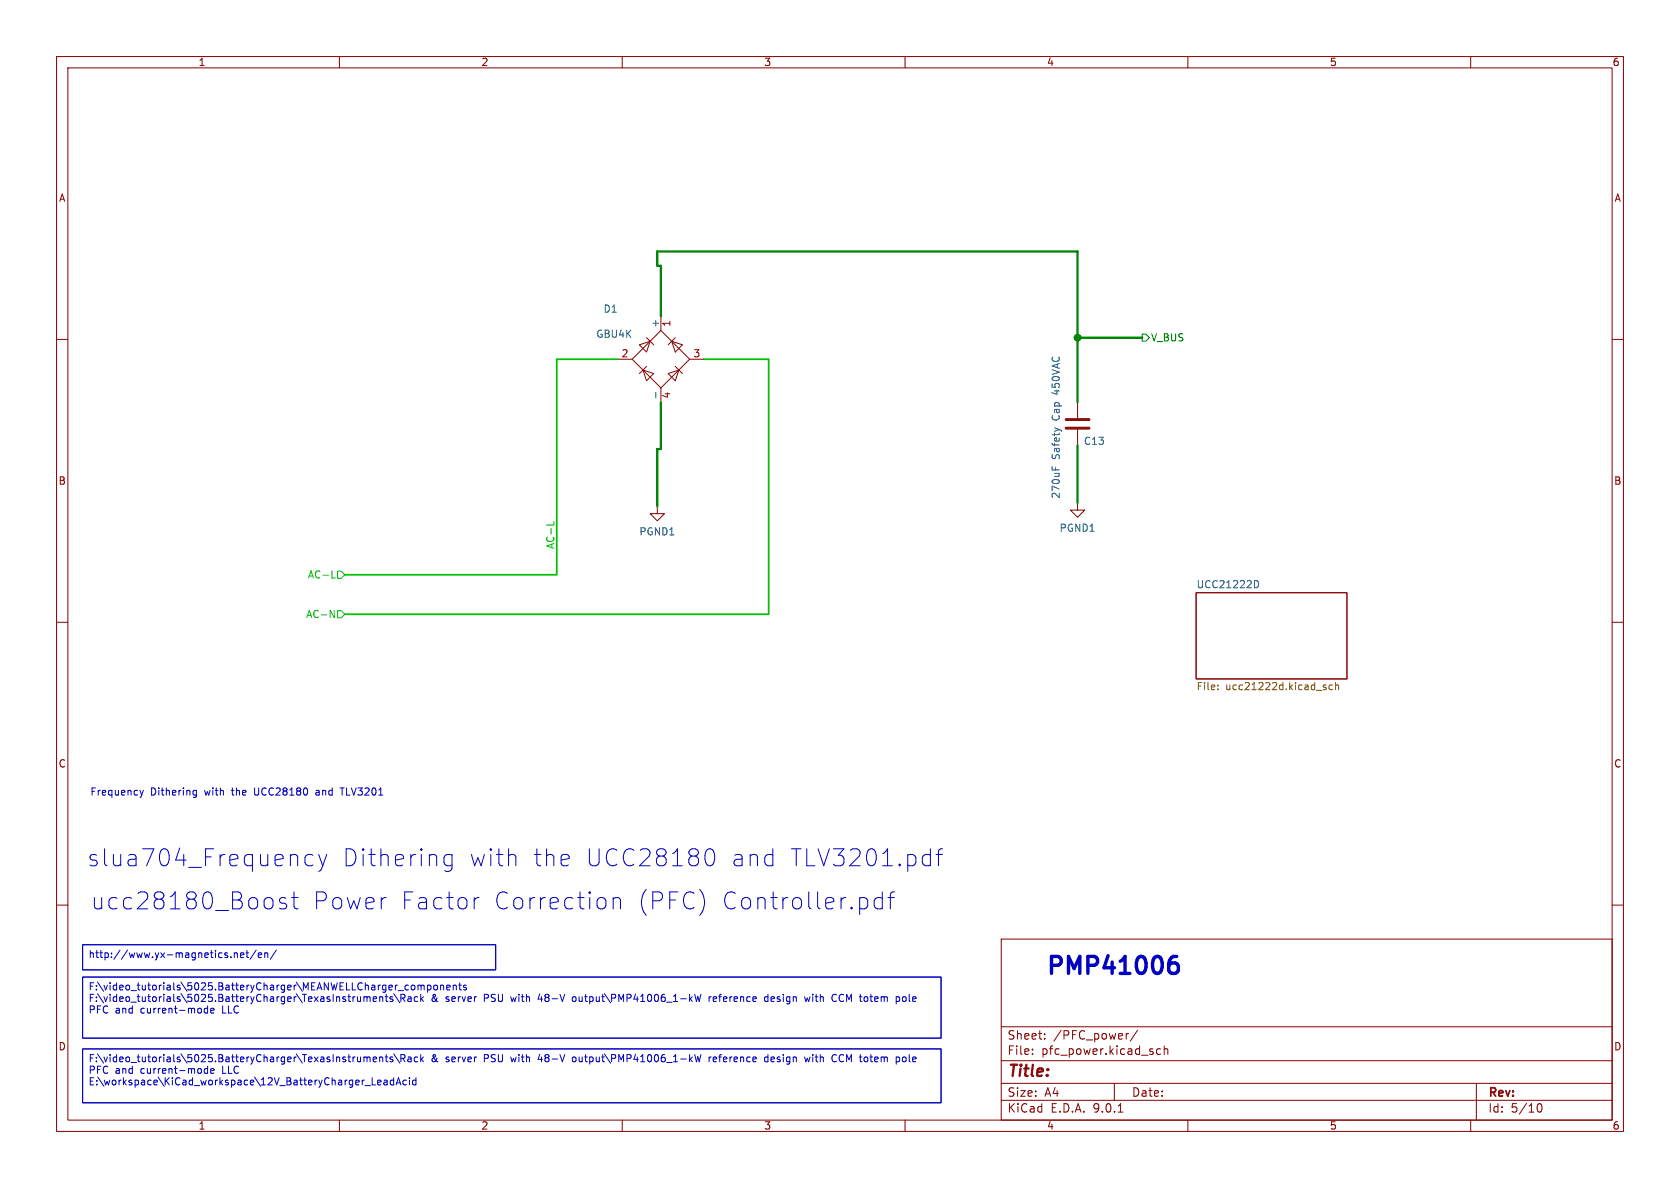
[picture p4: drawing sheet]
<svg xmlns="http://www.w3.org/2000/svg" width="297mm" height="210mm" viewBox="0 0 297 210" stroke-linecap="round" stroke-linejoin="round" font-family="sans-serif">
<g fill="none" stroke="#840000" stroke-width=".18">
<path d="M10 10h277v190h-277zM12 12h273v186h-273zM60 10v2M110 10v2M160 10v2M210 10v2M260 10v2M114.3 59.7l1.3 1.3M116.8 55.9v2.5M119.4 59.7l-1.3 1.3M10 60h2M109.2 63.5h2.6"/>
<path d="M111.8 63.5l5-5.1 5.1 5.1-5.1 5.1zM113 61l1.9-.7-.6 1.9zM113.7 65.4l1.9 .6-1.3 1.3zM114.3 64.8l-1.3 1.2M116.8 68.6v2.5M118.1 66l1.9-.6-.6 1.9zM118.7 60.3l1.9 .7-1.2 1.2zM119.4 64.8l1.2 1.2M121.9 63.5h2.6M190.5 71.1v2.8M190.5 75.9v2.8M285 60h2"/>
<path d="M116.2 89.5v1.3h1.3l-1.3 1.3-1.3-1.3h1.3M190.5 88.9v1.3h1.3l-1.3 1.2-1.3-1.2h1.3M10 110h2M211.5 104.8h26.6v15.2h-26.6zM285 110h2M10 160h2M177 166h108v32h-108zM285 160h2M60 198v2M110 198v2M160 198v2M177 194.5h108"/>
<path d="M177 191.5h108M177 187.5h108M177 181.5h108M182.5 186.3v.1M182.5 185.5v.1M184.7 183.6v.1M184.7 182.8v.1M197 191.5v3M197.7 196.6h.8M199.5 182.7l-.3 .1M201.1 182.1l-1.3 2M205.2 185.5l-.5-.1-.2 .3v.4l.1 .2h.6"/>
<path d="M205.8 185.5l.2-.1 .4 .1 .1 .9M205.8 184.9v1.5M210 198v2M260 198v2M261 191.5v6.5M271.7 195.7l.2-.5 .2-.1a.81 .81 0 0 1 .6 .6 .81 .81 0 0 1-.3 .8h-.4l-.3-.5"/>
</g>
<path d="M115.9 69.4v.9M186 82.5v.6M186.6 82.7v.4M221.8 102.6a.64 .64 0 0 1 .7 .7 .64 .64 0 0 1-.7 .6" fill="none" stroke="#006464" stroke-width=".18"/>
<path d="M215.3 121.8v.1M215.3 121.1v.2M234.1 121.5l.3 .1 .1 .1-.2 .2h-.2M234.1 121.1h.3M235.6 121.1h-.4l-.2 .2 .1 .6h.5M236.1 121.2l.2-.1h.3l.1 .8M236.1 120.7v1.2" fill="none" stroke="#725600" stroke-width=".18"/>
<path d="M188.5 74.2h4M188.5 75.7h4" fill="none" stroke="#840000" stroke-width=".51"/>
<path d="M97.9 92.2v.6M58.4 107.9l.7 1.3v-1.3M58.7 102.2h.6M59.7 101h.6l.7 .6-.7 .6h-.6zM59.7 108h.6l.7 .6-.7 .6h-.6z" fill="none" stroke="#00c200" stroke-width=".18"/>
<path d="M201.9 59.1h.7l.6 .6-.6 .6h-.7z" fill="none" stroke="#008400" stroke-width=".18"/>
<path d="M109.2 63.5h-10.8v38.1h-37.4M124.5 63.5h11.4v45.1h-74.9" fill="none" stroke="#00c200" stroke-width=".3"/>
<path d="M116.8 55.9v-8.9h-.6v-2.5h74.3v26.6M190.5 59.7h11.4M116.8 71.1v8.3h-.6v10.1M190.5 78.7v10.2" fill="none" stroke="#008400" stroke-width=".41"/>
<g fill="none" stroke="#0000c2" stroke-width=".18">
<path d="M24.7 139.7l.3 .9M25.3 139.7l-.3 .9M34.7 139.7v1l-.2 .3-.3-.1M34.7 139.8l-.3-.1-.2 .1M56 139.7l-.1 .1M60.1 139.3h.7M60.5 139.3v1.3M25 140.6l-.3 .4M34.2 140.4l.2 .2 .3-.1M50.5 158.8l-.7-.1-.3 .1-.1 .3 .1 .4 1 .3 .2 .3-.2 .4-.2 .2h-.6l-.3-.2M51.5 158.7h1.2M52 157.7v2.5l.1 .3 .6 .2"/>
<path d="M55.3 151.2l-.2-.2h-.6l-.4 .3-.2 .3v.9l.3 .4 .3 .1h.6l.2-.1M56 140.1l-.2 .2 .2 .3M56.3 151l.8 2M57.1 153l-.3 .8-.5 .2M57.8 151l-.7 2M79.9 151.2l-.3-.2h-.5l-.5 .3-.1 .3v.9l.3 .4 .3 .1h.5l.3-.1M79.9 151v2.5a.81 .81 0 0 1-1.3 .4M83.8 158.7v2M84.7 158.7a.77 .77 0 0 0-.9 .5M91.1 151.2l.1 .3v1.5M108.4 159a.75 .75 0 0 1 1.3 .1v1.6M108.4 158.7v2"/>
<path d="M124.3 158.1a3.6 3.6 0 0 1 0 2.9M124.8 150.6a.73 .73 0 0 1 .7-.6 .73 .73 0 0 1 .7 .6 1.76 1.76 0 0 1-.6 2.4 .77 .77 0 0 1-.8-.5M136.3 151l.3 .2M136.6 150v3M136.6 152.9l-.3 .1M153.1 158.8l.3 .4v.9l-.3 .4M156 158.8l-.3-.1h-.6l-.4 .3-.2 .2v.9l.3 .4 .3 .2h.6l.3-.2M156 157.7v3M157 158.7h1.1M158.1 157.7l-.6 .1-.1 .3v2.6M163.6 151h.6l.3 .2M164.5 152.9l-.3 .1h-.6"/>
<path d="M164.5 150v3M165.5 151h1.1M166.6 150l-.5 .2-.2 .3v2.5M14.6 172.7h151.8v10.8h-151.8zM14.6 167h73v4.5h-73zM36.2 178.4v.6l.1 .1 .4-.1M36.7 177.8v1.3M37.2 178.4l.1 .6h.5M37.9 178.4v.1l-.7 .2M41.4 168.4v.9M41.4 168.6l.2-.2 .3 .1 .1 .8M42.5 168.9l.6-.2v-.2l-.4-.1-.2 .2 .1 .6h.5"/>
<path d="M43.5 168.4h.5M43.7 168v1.1l.3 .2M45.3 167.9l-1.1 1.7M45.7 168.9l.6-.2-.1-.2-.4-.1-.1 .2v.6h.5M46.8 168.6l.2-.2 .3 .1v.8M46.8 168.4v.9M48.9 167.9l-1.1 1.7M66 176.4v.6h.5M66.6 176.4v.1l-.6 .1M67.1 176.2v.8M67.7 176.4v.6M68.3 175.8v1.1l.3 .1"/>
<path d="M68.9 176.4l.1 .2 .5 .2-.2 .2h-.4M69.6 175.6l1.1 1.7M70.9 175.8v1.2M71.2 176.4l.4 .6M71.5 176.4h-.6M72.7 176.5l-.4 .1-.2 .1 .2 .3h.4M72.7 176.4v.6M73.3 176.3v.6l.2 .1h.3M73.9 174.3l.4-.2 .1 .2M74.4 175.8v1.2M74.4 174.3l.2-.2 .3 .1 .1 .8M74.4 174.3v.7"/>
<path d="M74.5 176.6l.4 .4M74.9 176.2l-.5 .5M75.6 174.2l.4-.1 .2 .3-.1 .5h-.5M75.6 174.1v1.3M76.7 174.3l.2-.2 .4 .2v.5l-.1 .1-.3 .1-.2-.1zM77.9 174.3l.2-.2 .3 .1v.8M77.9 174.1v.9M79 174.6l.6-.1-.1-.3-.3-.1-.2 .2v.6h.5M80.1 174.3l.2-.2 .3 .1 .1 .8M80.1 174.1v.9M81.1 174.1h.5M81.3 173.7v1.1l.3 .2"/>
<path d="M82.4 174.2l-.3-.1-.2 .2 .1 .2 .4 .1v.3h-.5M95.4 175.7l-.3 .9h.8M101.6 176.2l-.3 .1-.1 .1v.5l.4 .1M121.9 175.8v1.2M122 176.6l.4 .4M122.4 176.2l-.5 .5M122.8 175.8l.3 1.2 .3-.9 .2 .9 .3-1.2M125.4 176.2v.8M125.7 176.2l-.3 .2M135.8 176.3l-.4-.1-.2 .2 .1 .6h.5M135.8 175.8v1.2M142.2 176.2l.3 .8 .2-.6 .3 .6 .2-.8"/>
<path d="M147.3 175.8h.3l.3 .1M147.9 176.9l-.3 .1h-.3M158.8 176.2l.2 .2v.4l-.2 .2M160.1 176.3l-.3-.1-.3 .2 .1 .5 .2 .1h.3M14.6 185.4h151.8v9.5h-151.8zM36.2 189v.6l.1 .1h.4M36.7 188.5v1.2M37.2 189.1l.1 .6h.5M37.9 189.1v.1l-.7 .1M66 187.3l.6-.1-.1-.3-.3-.1-.2 .2v.6h.5M66.8 191.4l.6-.2-.1-.2-.4-.1-.1 .2v.6h.5M67.1 186.8v.9"/>
<path d="M67.1 187l.2-.2 .3 .1 .1 .8M67.9 191h.5l.1 .8M68.1 186.8h.5M68.3 186.4v1.1l.3 .2M68.5 191.2l-.5 .1-.2 .2 .2 .3 .5-.1M69.4 186.9l-.3-.1-.2 .2 .1 .2 .4 .1v.3h-.5M69.6 186.3l1.1 1.6M69.6 191l-.4-.1-.2 .3 .1 .5h.5M69.6 190.5v1.3M70 191.8l.4-1.3 .5 1.3M70.1 191.4h.7M70.9 187.1l.6-.1 .1-.2-.1-.3-.6-.1v1.3"/>
<path d="M71.2 187.1l.4 .6M71.8 191l-.3-.1-.3 .3 .2 .5h.4M72.1 186.9h.5l.1 .8M72.4 190.5v.1M72.4 190.9v.9M72.7 187.2h-.4l-.2 .2 .2 .3 .4-.1M73.5 191l-.3-.1-.3 .3 .1 .5h.5M73.5 190.5v1.3M73.8 186.9l-.3-.1-.3 .3 .2 .5h.4M74.4 186.4v1.3M74.5 187.2l.4 .5M74.9 186.8l-.5 .5"/>
<path d="M95.4 186.4l-.3 .9h.8M101.6 186.8l-.3 .1-.1 .2v.5l.4 .1M121.9 186.4v1.3M122 187.2l.4 .5M122.4 186.8l-.5 .5M122.8 186.4l.3 1.3 .3-.9 .2 .9 .3-1.3M125.4 186.8v.9M125.7 186.8l-.3 .3M135.8 186.4v1.3M135.8 186.9l-.4-.1-.2 .3 .1 .5h.5M142.2 186.8l.3 .9 .2-.6 .3 .6 .2-.9M147.3 186.5l.3-.1 .3 .1"/>
<path d="M147.9 187.6l-.3 .1-.3-.1M158.8 186.8l.2 .3v.4l-.2 .2M160.1 186.9l-.3-.1-.3 .3 .1 .5 .2 .1 .3-.1"/>
</g>
<path d="M206.8 170.5l.4-.3h.6l.2 .2 .3 .4v.7l-.3 .4-.2 .2h-.6l-.4-.3M208 169.1a1.07 1.07 0 0 0-1.2 .7" fill="none" stroke="#0000c2" stroke-width=".6"/>
<circle cx="190.5" cy="59.7" r=".61" fill="#008400" stroke="#008400" stroke-width=".18"/>
<g font-size="4.2" fill="#0000c2">
<text x="15.2" y="153.4">slua704_Frequency</text>
<text x="60.2" y="153.4">Dithering</text>
<text x="82.5" y="153.4">with</text>
<text x="93.7" y="153.4">the</text>
<text x="102.8" y="153.4">UCC28180</text>
<text x="128.4" y="153.4">and</text>
<text x="138.7" y="153.4">TLV3201.pdf</text>
<text x="15.9" y="161">ucc28180_Boost</text>
<text x="55" y="161">Power</text>
<text x="70.4" y="161">Factor</text>
<text x="86.7" y="161">Correction</text>
<text x="112" y="161">(PFC)</text>
<text x="126.7" y="161">Controller.pdf</text>
<text x="184.8" y="172.5">PMP41006</text>
</g>
<text font-size="2.8" fill="#840000" x="178" y="190.9">Title:</text>
<g font-size="2.1" fill="#840000">
<text x="178" y="184">Sheet:</text>
<text x="186.2" y="184">/PFC_power/</text>
<text x="178" y="186.7">File:</text>
<text x="184.1" y="186.7">pfc_power.kicad_sch</text>
<text x="178" y="196.9">KiCad</text>
<text x="178" y="194.1">Size:</text>
<text x="184.7" y="194.1">A4</text>
<text x="185.7" y="196.9">E.D.A.</text>
<text x="193.3" y="196.9">9.0.1</text>
<text x="200" y="194.1">Date:</text>
<text x="263" y="194.3">Rev:</text>
<text x="263" y="196.9">Id:</text>
<text x="267.1" y="196.9">5/10</text>
</g>
<g font-size="1.8" fill="#840000">
<text x="35" y="11.9">1</text>
<text x="85" y="11.9">2</text>
<text x="135" y="11.9">3</text>
<text x="185" y="11.9">4</text>
<text x="235" y="11.9">5</text>
<text x="285" y="11.9">6</text>
<text x="10.3" y="35.9">A</text>
<text x="285.3" y="35.9">A</text>
<text x="10.3" y="85.9">B</text>
<text x="285.3" y="85.9">B</text>
<text x="10.3" y="135.9">C</text>
<text x="285.3" y="135.9">C</text>
<text x="10.3" y="185.9">D</text>
<text x="285.3" y="185.9">D</text>
<text x="35" y="199.9">1</text>
<text x="85" y="199.9">2</text>
<text x="135" y="199.9">3</text>
<text x="185" y="199.9">4</text>
<text x="235" y="199.9">5</text>
<text x="285" y="199.9">6</text>
</g>
<g font-size="1.8" fill="#006464">
<text x="105.3" y="59.9">GBU4K</text>
<text x="106.6" y="55.5">D1</text>
<text x="116.6" y="58" transform="rotate(-90 116.6 58)">+</text>
<text x="187.6" y="69.4" transform="rotate(-90 187.6 69.4)">450VAC</text>
<text x="187.6" y="74.2" transform="rotate(-90 187.6 74.2)">Cap</text>
<text x="187.6" y="81.2" transform="rotate(-90 187.6 81.2)">Safety</text>
<text x="191.5" y="78.8">C13</text>
<text x="187.6" y="88.3" transform="rotate(-90 187.6 88.3)">270uF</text>
<text x="112.9" y="94.8">PGND1</text>
<text x="187.2" y="94.2">PGND1</text>
<text x="211.5" y="104.1">UCC21222D</text>
</g>
<g font-size="1.8" fill="#a90000">
<text x="118.8" y="57.9" transform="rotate(-90 118.8 57.9)">1</text>
<text x="109.8" y="63.2">2</text>
<text x="122.5" y="63.2">3</text>
<text x="118.8" y="70.6" transform="rotate(-90 118.8 70.6)">4</text>
</g>
<text font-size="1.8" fill="#008400" x="203.4" y="60.6">V_BUS</text>
<g font-size="1.8" fill="#00c200">
<text x="98.1" y="97.2" transform="rotate(-90 98.1 97.2)">AC-L</text>
<text x="54.3" y="102.5">AC-L</text>
<text x="54" y="109.4">AC-N</text>
</g>
<g font-size="1.8" fill="#725600">
<text x="211.5" y="122.3">File:</text>
<text x="216.7" y="122.3">ucc21222d.kicad_sch</text>
</g>
<g font-size="1.8" fill="#0000c2">
<text x="15.9" y="140.7">Frequency</text>
<text x="26.6" y="140.7">Dithering</text>
<text x="36.3" y="140.7">with</text>
<text x="41.3" y="140.7">the</text>
<text x="45.4" y="140.7">UCC28180</text>
<text x="56.5" y="140.7">and</text>
<text x="61.1" y="140.7">TLV3201</text>
<text x="15.6" y="169.7">http://www.yx-magnetics.net/en/</text>
<text x="15.6" y="175.4">F:\video_tutorials\5025.BatteryCharger\MEANWELLCharger_components</text>
<text x="15.6" y="177.4">F:\video_tutorials\5025.BatteryCharger\TexasInstruments\Rack</text>
<text x="15.6" y="179.5">PFC</text>
<text x="20.4" y="179.5">and</text>
<text x="25" y="179.5">current-mode</text>
<text x="39.6" y="179.5">LLC</text>
<text x="76.2" y="177.4">&amp;</text>
<text x="78.9" y="177.4">server</text>
<text x="85.8" y="177.4">PSU</text>
<text x="90.8" y="177.4">with</text>
<text x="95.8" y="177.4">48-V</text>
<text x="102" y="177.4">output\PMP41006_1-kW</text>
<text x="126.4" y="177.4">reference</text>
<text x="136.4" y="177.4">design</text>
<text x="143.8" y="177.4">with</text>
<text x="148.8" y="177.4">CCM totem</text>
<text x="160.5" y="177.4">pole</text>
<text x="15.6" y="188.1">F:\video_tutorials\5025.BatteryCharger\TexasInstruments\Rack</text>
<text x="15.6" y="190.1">PFC</text>
<text x="20.4" y="190.1">and</text>
<text x="25" y="190.1">current-mode</text>
<text x="39.6" y="190.1">LLC</text>
<text x="76.2" y="188.1">&amp;</text>
<text x="78.9" y="188.1">server</text>
<text x="85.8" y="188.1">PSU</text>
<text x="90.8" y="188.1">with</text>
<text x="95.8" y="188.1">48-V</text>
<text x="102" y="188.1">output\PMP41006_1-kW</text>
<text x="126.4" y="188.1">reference</text>
<text x="136.4" y="188.1">design</text>
<text x="143.8" y="188.1">with</text>
<text x="148.8" y="188.1">CCM totem</text>
<text x="160.5" y="188.1">pole</text>
<text x="15.6" y="192.2">E:\workspace\KiCad_workspace\12V_BatteryCharger_LeadAcid</text>
</g>
</svg>
